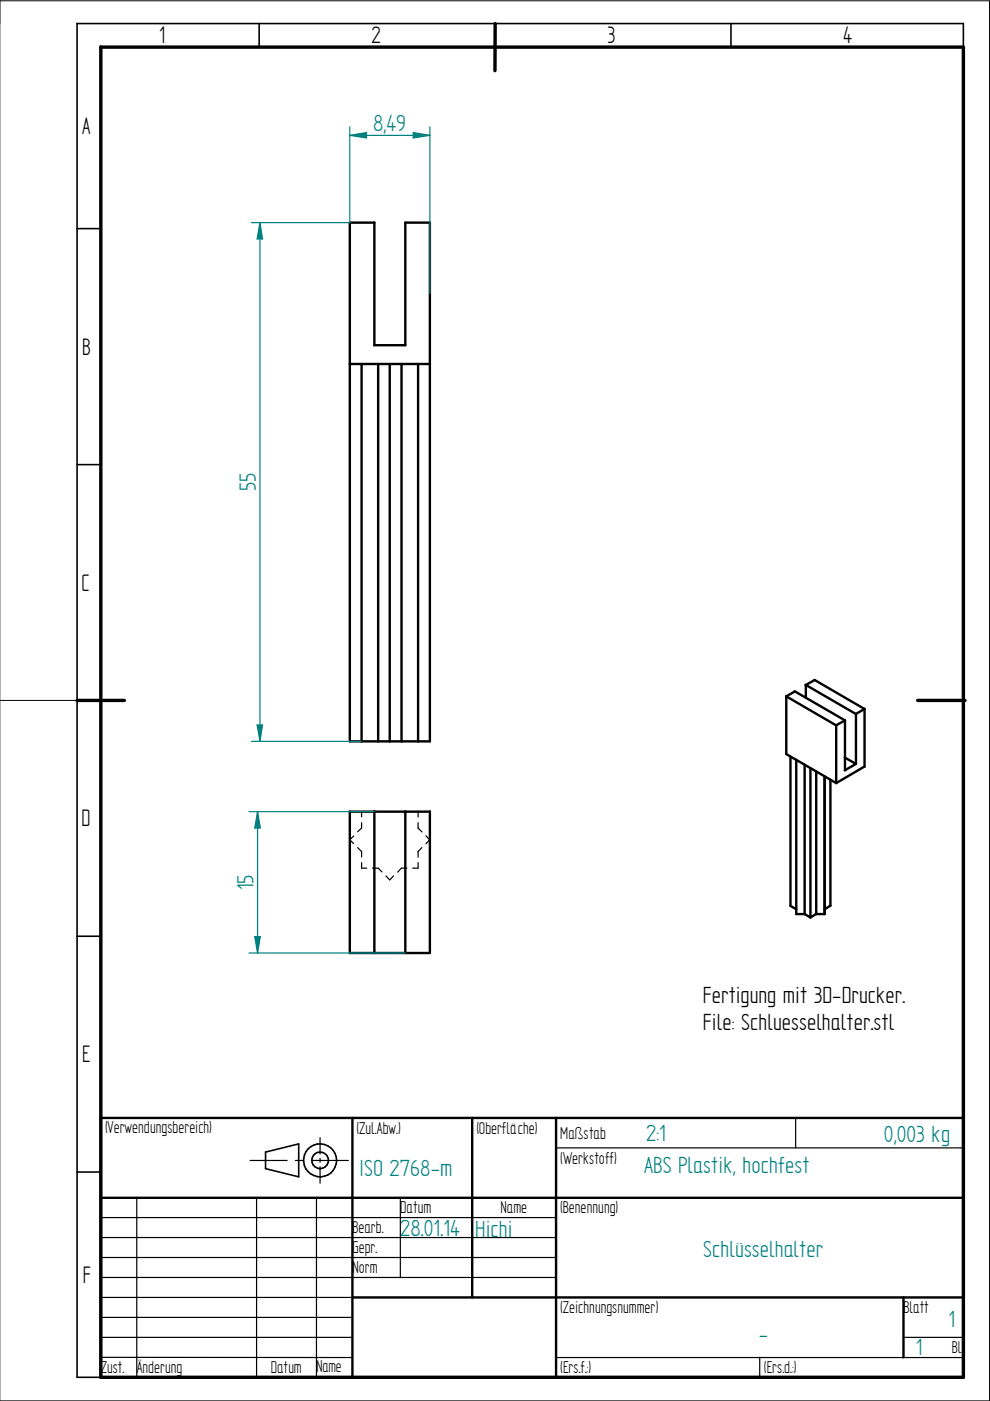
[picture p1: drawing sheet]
<svg xmlns="http://www.w3.org/2000/svg" width="210mm" height="297mm" viewBox="0 0 210 297" stroke-linecap="round" stroke-linejoin="round" font-family="sans-serif">
<path d="M0 0v297h209.8v-296.8h-209.8M0 148.5h16.3" fill="none" stroke="#000" stroke-width=".21"/>
<g fill="none" stroke="#000" stroke-width=".34">
<path d="M16.3 5v287h5.1M16.3 5h188v5M54.9 5v5M105 5v5M155 5v5M16.3 48.5h5.1M16.3 98.5h5.1M16.3 148.5h5.1M16.3 198.5h5.1M16.3 248.5h5.1M56.3 244.2v3.6l7 1.7v-7l-7 1.8M64.4 246.4l.2 .7"/>
<path d="M64.4 245.6v.8M64.5 247.1l.4 .7M64.6 244.9l-.2 .8M64.8 247.8l.5 .6M65.3 248.4l.6 .5M65.3 243.6l-.7 1.3M65.9 248.9l.7 .4M65.9 243.1l-.6 .5M66.1 246l.1 .5M66.2 246.5l.3 .6M66.4 247l.4 .4M66.5 244.9l-.4 1.1"/>
<path d="M66.5 249.2l.8 .3M66.6 242.7l-.7 .4M66.8 247.4l.6 .3M66.8 244.6l-.3 .4M67.3 249.5h.8M67.3 247.7l.6 .1M67.3 242.6a3.5 3.5 0 0 1 3.7 4.9M67.3 242.5l-.7 .3M67.4 244.3a1.74 1.74 0 0 1 2.1 .9 1.74 1.74 0 0 1-.6 2.2M67.4 244.3l-.6 .3M68.4 247.7l-.6 .1M68.8 249.4l-.8 .1"/>
<path d="M68.9 247.4l-.5 .3M70.7 248.2l-1.2 .9-.8 .3M71 247.5l-.4 .7"/>
</g>
<path d="M21.4 9.9l182.9 .1v282h-182.9zM105 5l-.1 10M16.3 148.5h10.1M194.6 148.5h10" fill="none" stroke="#000" stroke-width=".72"/>
<g fill="none" stroke="#000" stroke-width=".51">
<path d="M74.1 47.2h5.3M79.4 47.2l-.1 26h6.6v-26M85.9 47.2h5.2M91.1 47.2v110h-16.9v-110M74.2 77.2h16.9M76.7 77.2v80M80.2 77.2v80M82.6 77.2v80M85.1 77.2v80M88.6 77.2v80M166.7 159.9l2.1 1.2v32.7h1.8M166.7 147.6l10.6 6.2v12.2"/>
<path d="M166.7 147.7v12.2M168.5 146.6l10.7 6.1-2 1.1M168.5 146.6l-1.8 1.1M170.8 145.2l10.7 6.2v10.6M172.7 144.1l10.6 6.2-1.9 1.1M172.7 144.2l-1.9 1 .1 2.8M179.2 152.7v10.6M183.3 150.3v12.3M74.1 172.1h17M74.2 172v30.1M79.4 172v30.1M85.9 172v30.1"/>
<path d="M91.1 172v30.1h-17M167.6 160.4v31.7l1.2 .7M168.8 161.1l8.5 4.9M170.6 162.1v31.7M171.8 162.9v31.6M173.1 163.6v30.2h1.7v-29.2M176.1 165.3v26.7l-1.3 .8M179.1 160.6l2.4 1.4M181.5 162l-2.4 1.3M183.3 162.5l-6 3.5M170.6 193.8l1.2 .7M173.1 193.8l-1.3 .7"/>
<path d="M21.4 237h182.9v55h-182.9zM74.7 237v55M100.1 237v38.1M117.9 237v55M21.4 254h182.9M74.7 275.1h129.6M191.6 275.1v12.7"/>
</g>
<g fill="none" stroke="#000" stroke-width=".25">
<path d="M74.2 178.1l.8 .8M75 177.2l-.9 .9M75.8 179.7l.9 .9v1.1M76.7 172.1v1.1M76.7 174.4v1.2l-.9 .8M88.6 175.6l.9 .8M88.6 172v1.2M88.6 174.4v1.2M89.5 179.7l-.9 .9M90.3 177.2l.8 .9M91.1 178l-.8 .9M76.7 182.9v1.2h1.1"/>
<path d="M79 184.1h1.2l.8 .8M81.8 185.7l.8 .9 .8-.9M85.1 184.1h1.2M85.1 184l-.8 .9M88.6 180.5v1.2M88.6 182.9v1.2h-1.1M168.7 237v6.4M21.4 258.1h96.5M29 254v38M53 246h7.9M54.4 254v38M62.6 246h1.7"/>
<path d="M66.1 246h7.8M67.1 254v38M67.9 241.2v3.5M67.9 245.6v.8M67.9 247.4v3.5M84.9 254v16.8M117.9 243.4h86.4M21.4 279.3h53.3M21.4 275.1h53.3M21.4 270.8h96.5M21.4 266.6h96.5M21.4 262.4h96.5"/>
<path d="M21.4 287.8h53.2M21.4 283.5h53.3M117.8 287.8h86.4M161.1 287.8v4.2M191.6 283.5h12.7"/>
</g>
<path d="M55.1 47.2l-.6 3.5M55.1 47.2l.6 3.5h-1.2" fill="none" stroke="#008080" stroke-width=".25"/>
<path d="M55.1 47.2l.6 3.5h-1.2z" fill="#008080"/>
<path d="M54.5 153.7h1.2M55.7 153.7l-.6 3.5-.6-3.5" fill="none" stroke="#008080" stroke-width=".25"/>
<path d="M54.5 153.7h1.2l-.6 3.5z" fill="#008080"/>
<path d="M74.1 28.7l3.6-.6v1.2l-3.5-.6M53.3 47.2h20.9M55.1 47.2v110M53.3 157.2h23.4" fill="none" stroke="#008080" stroke-width=".25"/>
<path d="M74.2 28.7l3.5-.6v1.2z" fill="#008080"/>
<path d="M87.6 29.3l3.5-.6-3.5-.6v1.2" fill="none" stroke="#008080" stroke-width=".25"/>
<path d="M87.6 28.1l3.5 .6-3.5 .6z" fill="#008080"/>
<path d="M74.2 26.9v20.3M74.2 28.7h16.9M91.1 26.9v35.3M54.6 172l-.6 3.6M54.6 172.1l.6 3.5h-1.2" fill="none" stroke="#008080" stroke-width=".25"/>
<path d="M54.6 172.1l.6 3.5h-1.2z" fill="#008080"/>
<path d="M54 198.6l1.2-.1-.6 3.6-.6-3.5" fill="none" stroke="#008080" stroke-width=".25"/>
<path d="M54 198.6h1.2l-.6 3.5z" fill="#008080"/>
<path d="M52.8 172.1h26.6M54.6 172.1v30M52.8 202.1h33.1" fill="none" stroke="#008080" stroke-width=".25"/>
<g font-size="5.7">
<text x="33.8" y="9.2">1</text>
<text x="78.8" y="9.2">2</text>
<text x="128.8" y="9.2">3</text>
<text x="178.8" y="9.2">4</text>
<text x="17.4" y="28.4">A</text>
<text x="17.4" y="75.2">B</text>
<text x="17.3" y="125.2">C</text>
<text x="17.3" y="175.2">D</text>
<text x="17.4" y="225.2">E</text>
<text x="17.6" y="271.9">F</text>
</g>
<g font-size="5.6" fill="#008080">
<text x="79.1" y="27.8">8,49</text>
<text x="54.2" y="104.2" transform="rotate(-90 54.2 104.2)">55</text>
<text x="53.7" y="188.8" transform="rotate(-90 53.7 188.8)">15</text>
<text x="137" y="242">2:1</text>
<text x="187.4" y="242.2">0,003 kg</text>
<text x="76.2" y="249.4">ISO 2768-m</text>
<text x="136.6" y="248.8">ABS Plastik, hochfest</text>
<text x="84.9" y="262">28.01.14</text>
<text x="100.8" y="262.3">Hichi</text>
<text x="149.1" y="266.6">Schlüsselhalter</text>
<text x="201.1" y="281.3">1</text>
<text x="160.9" y="284.6">-</text>
<text x="194.2" y="287.4">1</text>
</g>
<g font-size="5.6">
<text x="149" y="212.6">Fertigung mit 3D-Drucker.</text>
<text x="149" y="218.3">File: Schluesselhalter.stl</text>
</g>
<g font-size="4.1">
<text x="22.3" y="240.2">(Verwendungsbereich)</text>
<text x="75.6" y="240.4">(Zul.Abw.)</text>
<text x="101" y="240.4">(Oberfläche)</text>
<text x="118.8" y="241.4">Maßstab</text>
<text x="118.8" y="246.7">(Werkstoff)</text>
<text x="84.9" y="257.3">Datum</text>
<text x="106.1" y="257.3">Name</text>
<text x="118.8" y="257.3">(Benennung)</text>
<text x="74.7" y="261.5">Bearb.</text>
<text x="74.7" y="265.7">Gepr.</text>
<text x="74.7" y="270">Norm</text>
<text x="118.8" y="278.4">(Zeichnungsnummer)</text>
<text x="191.6" y="278.4">Blatt</text>
<text x="201.8" y="286.9">Bl.</text>
<text x="21.4" y="291.1">Zust. Änderung</text>
<text x="57.4" y="291.1">Datum</text>
<text x="67.1" y="291">Name</text>
<text x="118.8" y="291.1">(Ers.f.:)</text>
<text x="162" y="291.1">(Ers.d.:)</text>
</g>
</svg>
